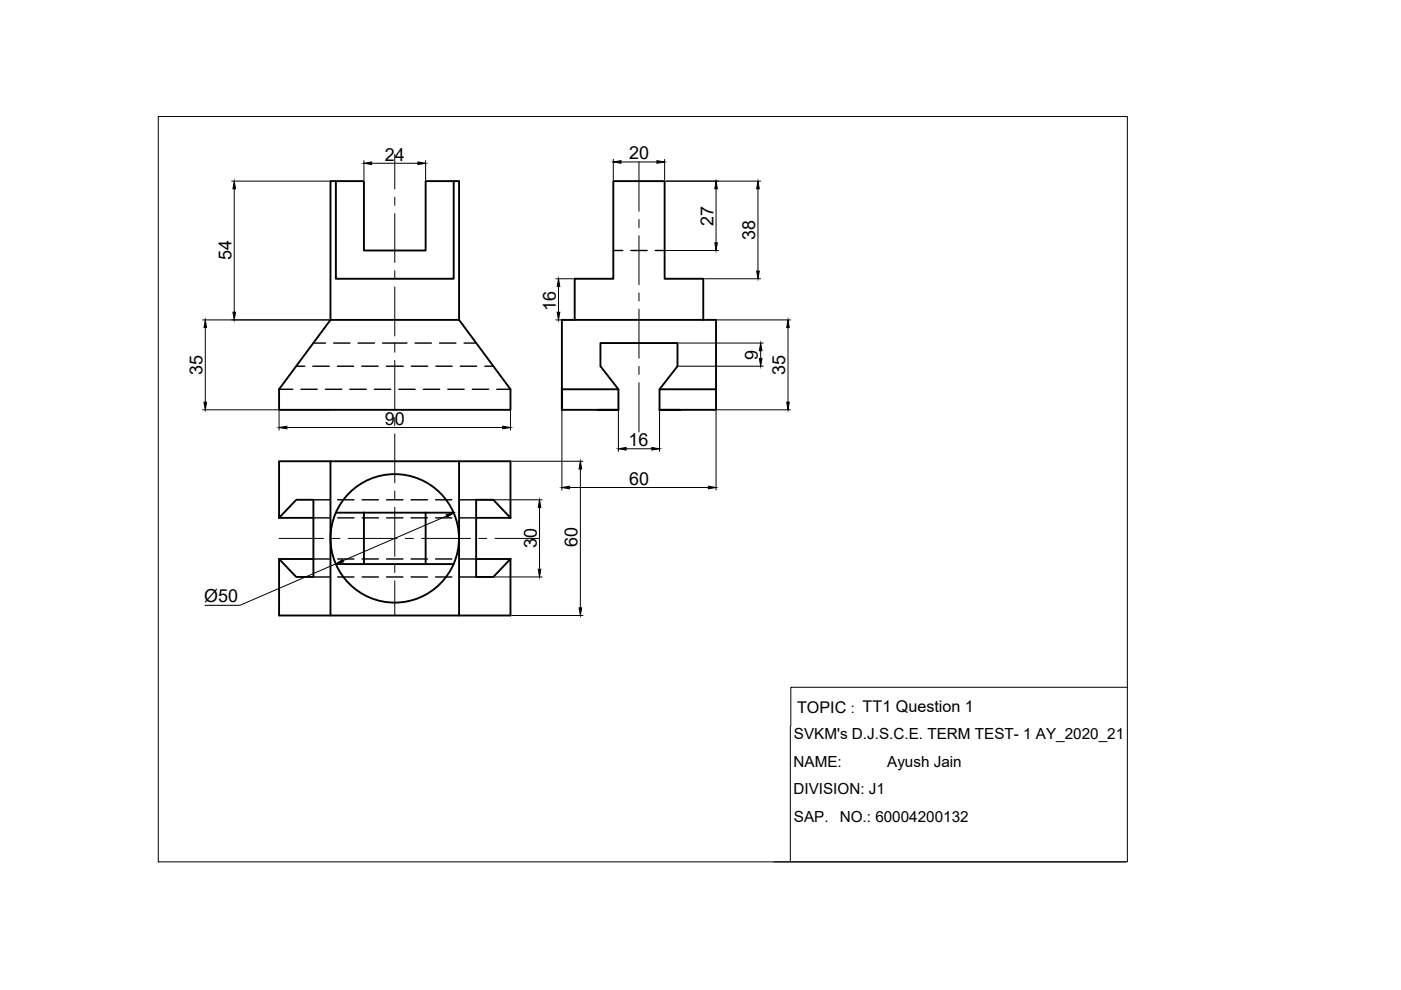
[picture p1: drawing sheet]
<svg xmlns="http://www.w3.org/2000/svg" width="297mm" height="210mm" viewBox="0 0 297 210" stroke-linecap="round" stroke-linejoin="round" font-family="sans-serif">
<!-- layer: OBJECT -->
<g fill="none" stroke="#000" stroke-width=".4">
<path d="M71.2 38.4v20.7h25v-20.7M70.1 67.8h27.2l10.9 14.7v4.4h-49v-4.4zM70.1 67.8v-29.4h7.1v14.7h13v-14.7h7.1v29.4M121.8 67.8v-8.7h8.2v-20.7h10.9v20.7h8.2v8.7M70.1 97.8v32.7M97.3 97.8v32.7M119.1 86.9h12h-4.3M131.1 86.9v-4.4h-12v4.4v-19.1h32.7v19.1h-12h4.4M131.1 82.5l-3.8-4.9v-4.9h16.3v4.9l-3.8 4.9M151.8 82.5h-12v4.4M59.2 109.8v-12h49v12M59.2 109.8l3.6-3.8h3.6v16.3h-3.6l-3.6-3.8"/>
<path d="M59.2 109.8h7.2M66.4 118.5h-7.2v12h49v-12M71.2 108.7h6M71.2 119.6h6M77.2 108.7v10.9M77.2 108.7h13M77.2 119.6h13M90.2 108.7v10.9M90.2 108.7h6M90.2 119.6h6M101 109.8h7.2M101 118.5h7.2"/>
<path d="M108.2 109.8l-3.6-3.8h-3.6v16.3h3.6l3.6-3.8"/>
<circle cx="83.7" cy="114.1" r="13.6"/>
</g>
<!-- layer: CENTER -->
<g fill="none" stroke="#000" stroke-width=".21">
<path d="M83.7 32.7v7.4M135.5 34.3v10.5M83.7 41.8v1.7M83.7 45.3v10.4M83.7 57.4v1.7M135.5 46.5v1.8M135.5 50v10.4M83.7 60.8v10.4M83.7 73v1.7M83.7 76.4v10.4M135.5 62.1v1.7M135.5 65.6v10.4"/>
<path d="M135.5 77.7v1.7M83.7 88.5v1.8M83.7 92v10.4M135.5 81.1v10.5M59.2 114.2h9.4M70.3 114.2h1.8M73.8 114.2h10.4M83.7 104.1v1.7M83.7 107.6v10.3M83.7 119.7v1.7M85.9 114.2h1.8M89.4 114.2h10.4"/>
<path d="M101.5 114.2h1.7M105 114.2h9.4M83.7 123.1v7.4"/>
</g>
<!-- layer: HIDDEN -->
<g fill="none" stroke="#000" stroke-width=".3">
<path d="M130 53.1h2M133.7 53.1h3.5M138.9 53.1h2M62.8 77.6h1.8M66.3 77.6h3.5M66.4 72.7h2.6M70.7 72.7h3.5M71.5 77.6h3.5M75.9 72.7h3.5M76.7 77.6h3.5M81.1 72.7h5.2M81.9 77.6h3.6"/>
<path d="M87.2 77.6h3.5M88 72.7h3.5M92.4 77.6h3.5M93.2 72.7h3.5M97.6 77.6h3.5M98.4 72.7h2.6M102.8 77.6h1.8M59.2 82.5h2.9M63.8 82.5h3.5M69 82.5h3.5M74.2 82.5h3.4M79.4 82.5h3.4"/>
<path d="M84.6 82.5h3.4M89.8 82.5h3.4M94.9 82.5h3.5M100.1 82.5h3.5M105.3 82.5h2.9M66.4 109.8h3.5M66.4 106h3.5M66.4 118.5h3.5M71.6 109.8h3.4M71.6 106h3.4M71.6 118.5h3.4M76.8 109.8h3.4"/>
<path d="M76.8 106h3.4M76.8 118.5h3.4M82 109.8h3.4M82 106h3.4M82 118.5h3.4M87.2 109.8h3.4M87.2 106h3.4M87.2 118.5h3.4M92.4 109.8h3.4M92.4 106h3.4M92.4 118.5h3.4M97.5 109.8h3.5"/>
<path d="M97.5 106h3.5M97.5 118.5h3.5M66.4 122.3h3.5M71.6 122.3h3.4M76.8 122.3h3.4M82 122.3h3.4M87.2 122.3h3.4M92.4 122.3h3.4M97.5 122.3h3.5"/>
</g>
<!-- layer: Dimension n  hatch -->
<g fill="none" stroke="#000" stroke-width=".21">
<path d="M49.1 38.4h20.7M77.2 34.1v4M78.8 34.6h9.8M90.2 34.1v4M130 33.8v4.3M131.7 34.3h7.6M140.9 33.8v4.3M141.2 38.4h20.1M49.7 40v26.2M117.9 59.1h3.7M141.2 53.1h11.2M149.4 59.1h11.9"/>
<path d="M151.8 40v11.5M160.7 40v17.5M43 67.8h26.8M43.5 69.5v15.8M117.9 67.8h3.7M118.4 60.8v5.4M143.9 72.7h17.9M143.9 77.6h17.9M152.1 67.8h15.5M161.3 74.4v1.6M167.1 69.5v15.8M43 86.9h26.8"/>
<path d="M59.2 87.2v4M60.8 90.6h45.8M108.2 87.2v4M108.5 97.8h15.1M119.1 87.2v16.7M123 99.4v29.5M131.1 87.2v8.5M132.7 95.2h5.5M139.8 87.2v8.5M151.8 87.2v16.7M152.1 86.9h15.5M71.2 119.6l-20.3 8.7h-7.4"/>
<path d="M94.7 109.4l-22 9.5M101.2 106h13.7M114.4 107.6v13.1M120.8 103.4h29.4M101.2 122.3h13.7M108.5 130.5h15.1"/>
</g>
<g fill="#000" stroke="#000" stroke-width=".21">
<path d="M77.2 34.6l1.6-.3v.6zM88.6 34.3l1.6 .3-1.6 .3zM130 34.3l1.7-.2v.5zM139.3 34.1l1.6 .2-1.6 .3zM49.7 38.4l.2 1.6h-.5zM151.8 38.4l.3 1.6h-.5zM151.6 51.5h.5l-.3 1.6zM160.7 38.4l.3 1.6h-.6zM160.4 57.5h.6l-.3 1.6zM43.5 67.8l.3 1.7h-.5zM49.4 66.2h.5l-.2 1.6zM118.4 59.1l.3 1.7h-.6z"/>
<path d="M118.1 66.2h.6l-.3 1.6zM161.3 72.7l.3 1.7h-.6zM161 76h.6l-.3 1.6zM167.1 67.8l.2 1.7h-.5zM43.3 85.3h.5l-.3 1.6zM59.2 90.6l1.6-.2v.5zM106.6 90.4l1.6 .2-1.6 .3zM123 97.8l.3 1.6h-.5zM131.1 95.2l1.6-.3v.5zM138.2 94.9l1.6 .3-1.6 .2zM166.8 85.3h.5l-.2 1.6zM71.2 119.6l1.4-.9 .2 .5z"/>
<path d="M94.6 109.1l1.6-.4-1.4 1zM114.4 106l.3 1.6h-.6zM119.1 103.4l1.7-.3v.5zM150.2 103.1l1.6 .3-1.6 .2zM114.1 120.7h.6l-.3 1.6zM122.8 128.9h.5l-.3 1.6z"/>
</g>
<!-- layer: TEMPLATE -->
<path d="M33.6 24.7h205.4v158h-205.4zM167.6 153.9v28.8M239 145.7h-71.3v8.2M164.1 182.7h74.6" fill="none" stroke="#000" stroke-width=".21"/>
<g font-size="3.8">
<text x="81.6" y="34.1">24</text>
<text x="133.4" y="33.7">20</text>
<text x="151.3" y="47.8" transform="rotate(-90 151.3 47.8)">27</text>
<text x="160.1" y="50.9" transform="rotate(-90 160.1 50.9)">38</text>
<text x="49.1" y="55.2" transform="rotate(-90 49.1 55.2)">54</text>
<text x="117.8" y="65.8" transform="rotate(-90 117.8 65.8)">16</text>
<text x="160.7" y="76.2" transform="rotate(-90 160.7 76.2)">9</text>
<text x="42.9" y="79.5" transform="rotate(-90 42.9 79.5)">35</text>
<text x="166.5" y="79.5" transform="rotate(-90 166.5 79.5)">35</text>
<text x="81.6" y="90.1">90</text>
<text x="133.2" y="94.6">16</text>
<text x="133.4" y="102.8">60</text>
<text x="113.8" y="116.3" transform="rotate(-90 113.8 116.3)">30</text>
<text x="122.5" y="116.1" transform="rotate(-90 122.5 116.1)">60</text>
<text x="43.3" y="127.7">Ø50</text>
</g>
<text font-size="3.4" x="169" y="151.1">TOPIC</text>
<g font-size="3.2">
<text x="168.3" y="156.8">SVKM's D.J.S.C.E. TERM TEST- 1 AY_2020_21</text>
<text x="168.2" y="162.6">NAME:</text>
<text x="188.1" y="162.6">Ayush Jain</text>
<text x="168.2" y="168.4">DIVISION: J1</text>
<text x="168.3" y="174.3">SAP.</text>
<text x="178" y="174.3">NO.: 60004200132</text>
</g>
<text font-size="3" x="180.4" y="151.1">: TT1 Question 1</text>
</svg>
